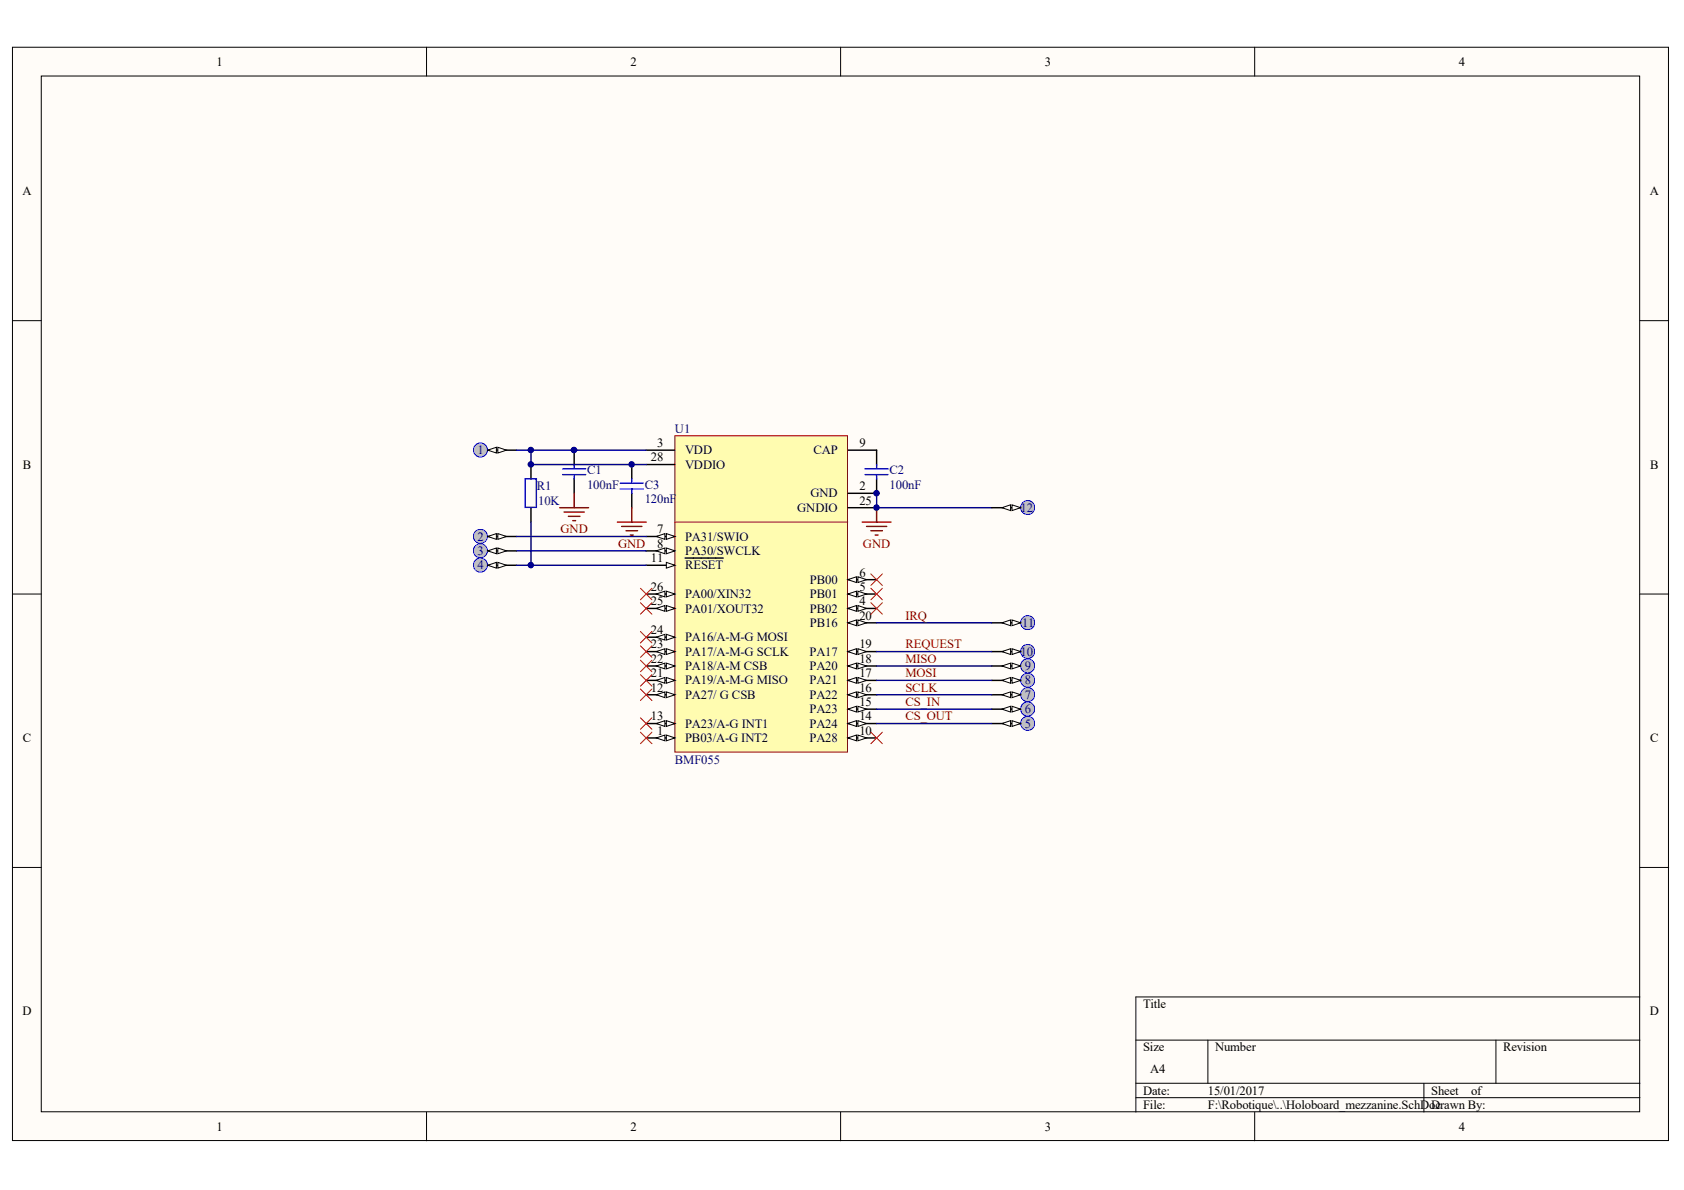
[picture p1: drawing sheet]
# Altium project holoboard_mezzanine.PrjPCB
1 sheet, 17 parts. Net scope: global (net labels, ports and power ports of the same name join across sheets).
Board file: holoboard_mezzanine.PcbDoc

## Sheet Holoboard_mezzanine.SchDoc
size A4

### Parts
1  Pad  [PAD]  (value not drawn)
2  Pad  [PAD]  (value not drawn)
3  Pad  [PAD]  (value not drawn)
4  Pad  [PAD]  (value not drawn)
5  Pad  [PAD]  (value not drawn)
6  Pad  [PAD]  (value not drawn)
7  Pad  [PAD]  (value not drawn)
8  Pad  [PAD]  (value not drawn)
9  Pad  [PAD]  (value not drawn)
10  Pad  [PAD]  (value not drawn)
11  Pad  [PAD]  (value not drawn)
12  Pad  [PAD]  (value not drawn)
C1  value 100nF  [C0402]  (hidden comment: Cap)
C2  value 100nF  [C0402]  (hidden comment: Cap)
C3  value 120nF  [C0402]  (hidden comment: Cap)
R1  value 10K  [0402]  (hidden comment: Res2)
U1  BMF055  [LGA28]

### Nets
GND: 12.1(Pad) C1.2 C2.1 C3.1 U1.2(GND) U1.25(GNDIO)
CS_IN: 6.1(Pad) U1.15(PA23)
CS_OUT: 5.1(Pad) U1.14(PA24)
IRQ: 11.1(Pad) U1.20(PB16)
MISO: 9.1(Pad) U1.18(PA20)
MOSI: 8.1(Pad) U1.17(PA21)
REQUEST: 10.1(Pad) U1.19(PA17)
SCLK: 7.1(Pad) U1.16(PA22)
Net1_1: 1.1(Pad) C1.1 C3.2 R1.2 U1.3(VDD) U1.28(VDDIO)
Net2_1: 2.1(Pad) U1.7(PA31/SWIO)
Net3_1: 3.1(Pad) U1.8(PA30/SWCLK)
Net4_1: 4.1(Pad) R1.1 U1.11(~{RESET})
NetC2_2: C2.2 U1.9(CAP)

Not connected (* = marked no-connect by the designer): U1 1(PB03/A-G_INT2)* 4(PB02)* 5(PB01)* 6(PB00)* 10(PA28)* 12(PA27/_G_CSB)* 13(PA23/A-G_INT1)* 21(PA19/A-M-G_MISO)* 22(PA18/A-M_CSB)* 23(PA17/A-M-G_SCLK)* 24(PA16/A-M-G_MOSI)* 26(PA00/XIN32)*
